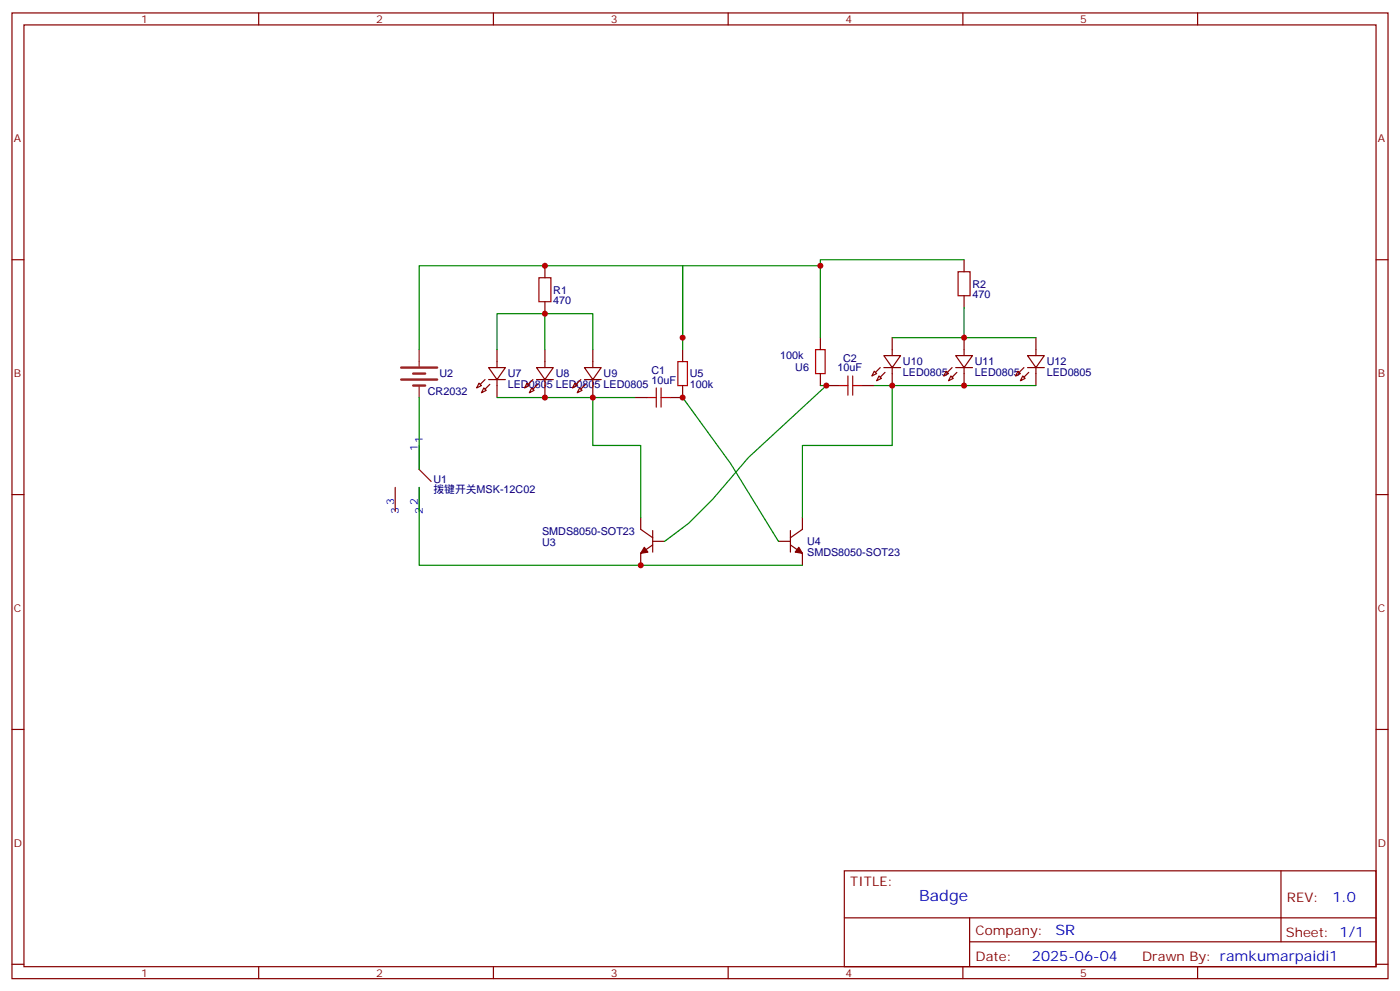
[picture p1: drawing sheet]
<svg xmlns="http://www.w3.org/2000/svg" width="412mm" height="292mm" viewBox="0 0 412 292" stroke-linecap="round" stroke-linejoin="round" font-family="sans-serif">
<g fill="none" stroke="#870000" stroke-width=".35">
<path d="M3.5 3.8h405.4v284.3h-405.4zM7.1 7.3h398.2v277.3h-398.2zM76.2 3.8v3.5M145.3 3.8v3.5M214.5 3.8v3.5M283.6 3.8v3.5M352.8 3.8v3.5M3.5 76.5h3.6M160.5 78.2v3.6M284 76.5v3.5M405.3 76.5h3.6M160.5 88.8v3.6"/>
<path d="M241.7 99.4v3.5M262.8 99.4v5.3M284 87.1v3.5M284 99.4v5.3M305.2 99.4v5.3M141.1 112.8l.7 .7-1.4 .7zM142.5 114.2l.7 .7-1.4 .7zM143.9 108.2h5l-2.5 3.6zM143.9 111.8h5M146.4 102.9v5.3M146.4 111.8v5.3M155.2 112.8l.7 .7-1.4 .7z"/>
<path d="M156.6 114.2l.7 .7-1.4 .7zM158 108.2h5l-2.5 3.6zM158 111.8h5M160.5 102.9v5.3M160.5 111.8v5.3M169.3 112.8l.7 .7-1.4 .7zM170.7 114.2l.7 .7-1.4 .7zM172.2 108.2h4.9l-2.5 3.6zM172.2 111.8h4.9M174.6 102.9v5.3M174.6 111.8v5.3M187 117.1h3.5"/>
<path d="M201.1 113.5v3.6h-3.5M201.1 102.9v3.6M241.7 110v3.5M243.4 113.5h3.5M254 113.5h3.5M257.5 109.3l.7 .7-1.4 .7zM258.9 110.7l.7 .7-1.4 .7zM260.3 104.7h5l-2.5 3.5zM260.3 108.2h5M262.8 108.2v5.3M278.7 109.3l.7 .7-1.4 .7zM280.1 110.7l.7 .7-1.4 .7z"/>
<path d="M281.5 104.7h5l-2.5 3.5zM281.5 108.2h5M284 108.2v5.3M299.9 109.3l.7 .7-1.4 .7zM301.3 110.7l.7 .7-1.4 .7zM302.7 104.7h4.9l-2.4 3.5zM302.7 108.2h4.9M305.2 108.2v5.3M123.5 131.2v7M3.5 145.6h3.6M116.4 143.5v7.1M123.5 143.5v7.1"/>
<path d="M188.7 152.3v3.6l3.6 2.4M192.3 159.4h3.5M192.3 156.2v6.4M229.3 159.4h3.5M232.8 156.2v6.4M236.4 152.3v3.6l-3.6 2.4M405.3 145.6h3.6M192.3 160.4l-3.6 2.5v3.5M232.8 160.4l3.6 2.5v3.5M3.5 214.8h3.6M405.3 214.8h3.6M248.7 256.4h156.6v28.2h-156.6z"/>
<path d="M377.3 256.4v20.9M248.7 270.2h156.5M285.6 277.3h119.6M285.6 270.2v14.2M3.5 283.9h3.6M76.2 284.6v3.5M145.3 284.6v3.5M214.5 284.6v3.5M283.6 284.6v3.5M352.8 284.6v3.5M405.3 283.9h3.6"/>
</g>
<path d="M123.5 138.2l3.5 3.5" fill="none" stroke="#900" stroke-width=".35"/>
<path d="M118.2 108.2h10.6M118.2 111.8h10.6M121.7 110h3.5M121.7 113.5h3.5" fill="none" stroke="#8c2424" stroke-width=".71"/>
<path d="M123.5 102.9v5M123.5 113.5v3.6" fill="none" stroke="#8c2424" stroke-width=".35"/>
<g fill="#870000" stroke="#870000" stroke-width=".35">
<path d="M189.8 161.1l1.1 1.5-2.2 .3z"/>
<path d="M235.3 161.1l1.1 1.8-2.2-.3z"/>
<path d="M144.3 113.2l-1.4 1.4z"/>
<path d="M141.5 113.2l1.4-1.4z"/>
<path d="M158.4 113.2l-1.4 1.4z"/>
<path d="M157 111.8l-1.4 1.4z"/>
<path d="M172.5 113.2l-1.4 1.4z"/>
<path d="M171.1 111.8l-1.4 1.4z"/>
<path d="M260.7 109.6l-1.4 1.5z"/>
<path d="M259.3 108.2l-1.4 1.4z"/>
<path d="M281.9 109.6l-1.4 1.5z"/>
<path d="M280.5 108.2l-1.5 1.4z"/>
<path d="M303 109.6l-1.4 1.5z"/>
<path d="M300.2 109.6l1.4-1.4z"/>
</g>
<path d="M158.7 81.8h3.6v7h-3.6zM282.2 80h3.6v7.1h-3.6zM190.5 117.1h2.8M193.3 114.2v5.7M194.7 114.2v5.7M194.7 117.1h2.9M199.7 106.5h2.8v7h-2.8zM240.2 102.9h2.9v7.1h-2.9zM246.9 113.5h2.9M249.8 110.7v5.6M251.2 110.7v5.6M251.2 113.5h2.8" fill="none" stroke="#a10000" stroke-width=".35"/>
<g fill="none" stroke="#008700" stroke-width=".35">
<path d="M241.7 78.2v21.2M284 76.5h-42.3v1.7h-40.6v21.2M160.5 92.4v10.5M262.8 99.4h42.4M284 90.6v8.8M123.5 102.9v-24.7h77.6v24.7M123.5 117.1v21.1M146.4 102.9v-10.5h28.2v10.5M146.4 117.1h40.6M174.6 117.1v14.1h14.1v21.1M201.1 117.1l14.1 19.4 14.1 22.9M241.7 113.5h1.7l-22.9 21.2-10.6 12.3-7.1 7.1-7 5.3"/>
<path d="M257.5 113.5h47.7M262.8 113.5v17.7h-26.4v21.1M123.5 143.5v22.9h112.9"/>
</g>
<g fill="#c00">
<circle cx="160.5" cy="117.1" r=".88"/>
<circle cx="174.6" cy="117.1" r=".88"/>
<circle cx="284" cy="113.5" r=".88"/>
<circle cx="284" cy="99.4" r=".88"/>
<circle cx="262.8" cy="113.5" r=".88"/>
<circle cx="160.5" cy="92.4" r=".88"/>
<circle cx="201.1" cy="117.1" r=".88"/>
<circle cx="243.4" cy="113.5" r=".88"/>
<circle cx="201.1" cy="99.4" r=".88"/>
<circle cx="241.7" cy="78.2" r=".88"/>
<circle cx="188.7" cy="166.4" r=".88"/>
<circle cx="160.5" cy="78.2" r=".88"/>
</g>
<text font-size="4.6" fill="#00f" x="270.8" y="265.4">Badge</text>
<g font-size="4.2" fill="#00f">
<text x="392.5" y="265.7">1.0</text>
<text x="310.9" y="275.2">SR</text>
<text x="304" y="283">2025-06-04</text>
</g>
<g font-size="3.9" fill="#800">
<text x="250.5" y="261">TITLE:</text>
<text x="379.1" y="265.7">REV:</text>
<text x="287.4" y="275.2">Company:</text>
<text x="378.7" y="275.8">Sheet: 1/1</text>
<text x="287.4" y="282.9">Date:</text>
<text x="336.4" y="282.9">Drawn By: ramkumarpaidi1</text>
</g>
<g font-size="3.2" fill="#800">
<text x="41.6" y="6.8">1</text>
<text x="110.8" y="6.8">2</text>
<text x="179.9" y="6.8">3</text>
<text x="249.1" y="6.8">4</text>
<text x="318.2" y="6.8">5</text>
<text x="4.1" y="41.9">A</text>
<text x="405.9" y="41.9">A</text>
<text x="4.1" y="111.1">B</text>
<text x="405.9" y="111.1">B</text>
<text x="4.1" y="180.2">C</text>
<text x="405.9" y="180.2">C</text>
<text x="4.1" y="249.3">D</text>
<text x="405.9" y="249.3">D</text>
<text x="41.6" y="287.6">1</text>
<text x="110.8" y="287.6">2</text>
<text x="179.9" y="287.6">3</text>
<text x="249.1" y="287.6">4</text>
<text x="318.2" y="287.6">5</text>
</g>
<g font-size="3.2" fill="#000080">
<text x="163" y="89.5">470</text>
<text x="163" y="86.4">R1</text>
<text x="286.5" y="87.8">470</text>
<text x="286.5" y="84.7">R2</text>
<text x="229.8" y="105.8">100k</text>
<text x="248.4" y="106.6">C2</text>
<text x="266" y="107.6">U10</text>
<text x="287.2" y="107.6">U11</text>
<text x="308.3" y="107.6">U12</text>
<text x="129.5" y="111.1">U2</text>
<text x="149.6" y="111.1">U7</text>
<text x="163.7" y="111.1">U8</text>
<text x="177.8" y="111.1">U9</text>
<text x="191.9" y="113.2">10uF</text>
<text x="191.9" y="110.1">C1</text>
<text x="203.2" y="111.1">U5</text>
<text x="234.3" y="109.4">U6</text>
<text x="246.7" y="109.4">10uF</text>
<text x="266" y="110.7">LED0805</text>
<text x="287.2" y="110.7">LED0805</text>
<text x="308.3" y="110.7">LED0805</text>
<text x="126" y="116.4">CR2032</text>
<text x="149.6" y="114.2">LED0805 LED0805 LED0805</text>
<text x="203.2" y="114.2">100k</text>
<text x="127.7" y="142.1">U1</text>
<text x="127.7" y="145.2">拨键开关MSK-12C02</text>
<text x="159.7" y="157.6">SMDS8050-SOT23</text>
<text x="159.7" y="160.7">U3</text>
<text x="237.8" y="160.5">U4</text>
<text x="237.8" y="163.6">SMDS8050-SOT23</text>
</g>
<g font-size="3.2" fill="#00f">
<text x="124.5" y="130.5" transform="rotate(-90 124.5 130.5)">1</text>
<text x="123.1" y="132.9" transform="rotate(-90 123.1 132.9)">1</text>
<text x="116.1" y="148.8" transform="rotate(-90 116.1 148.8)">3</text>
<text x="123.1" y="148.8" transform="rotate(-90 123.1 148.8)">2</text>
<text x="117.5" y="151.3" transform="rotate(-90 117.5 151.3)">3</text>
<text x="124.5" y="151.3" transform="rotate(-90 124.5 151.3)">2</text>
</g>
</svg>
